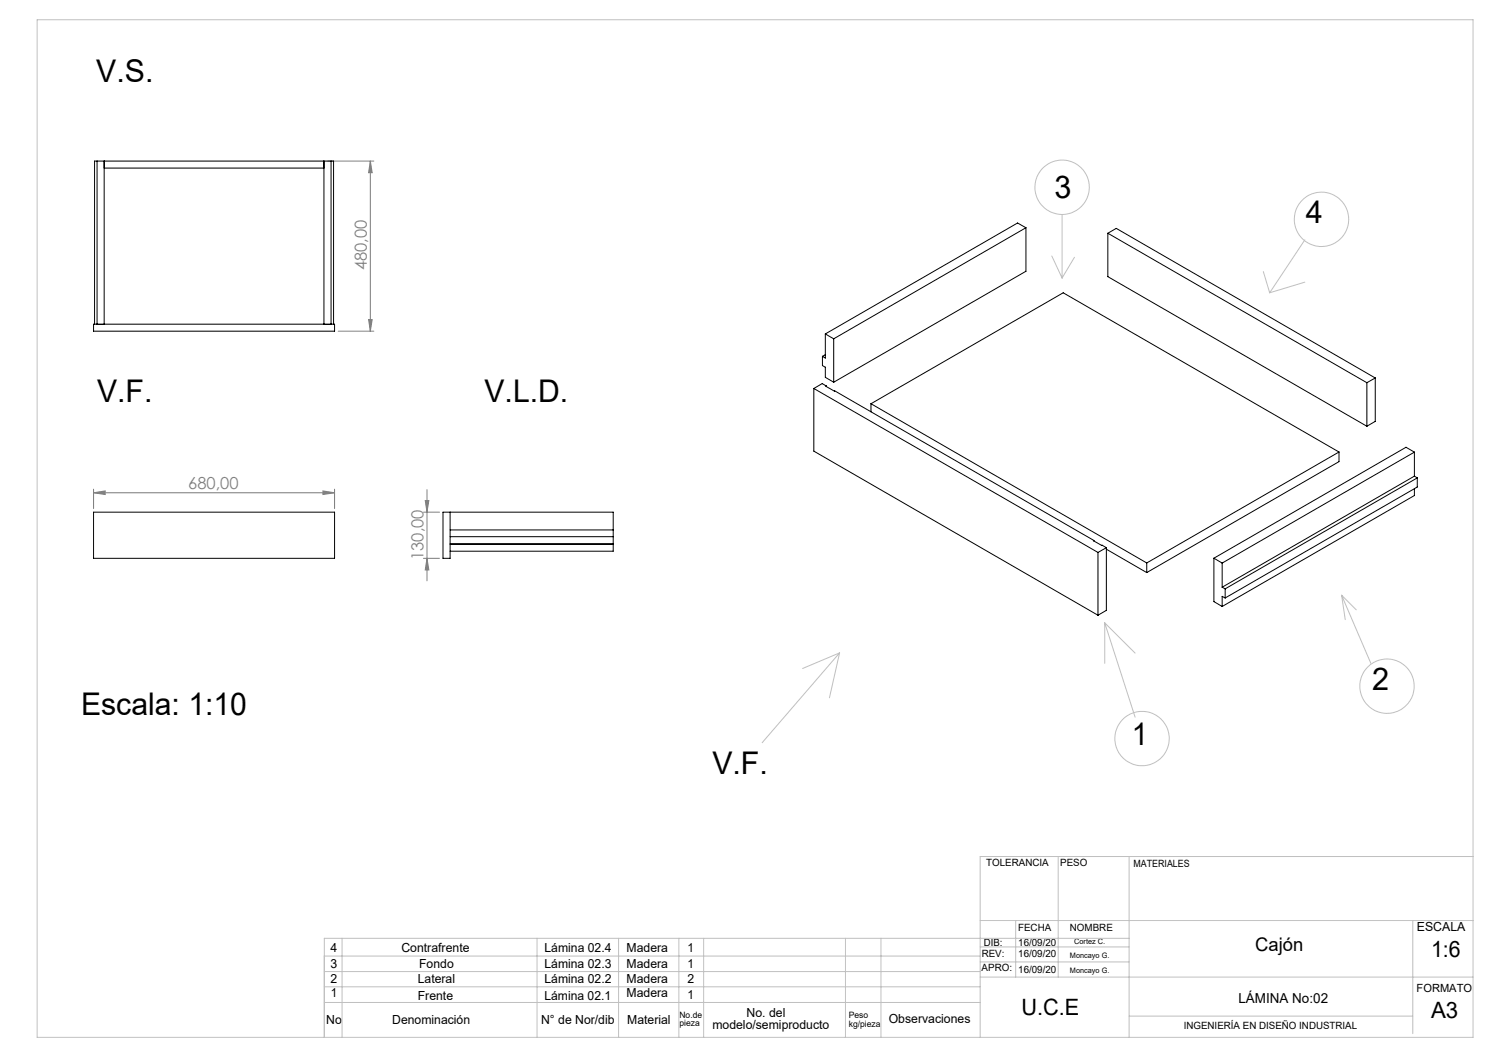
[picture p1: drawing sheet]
<svg xmlns="http://www.w3.org/2000/svg" width="420mm" height="297mm" viewBox="0 0 420 297" stroke-linecap="round" stroke-linejoin="round" font-family="sans-serif">
<g fill="none" stroke="#c0c0c0" stroke-width=".28">
<path d="M10.5 5.6h405v287h-405zM296.7 72.2l2.9 6.2M299.6 60.6v17.8M303.1 72.6l-3.5 5.8M356.3 76.6l1.8 6M368.1 79.6l-10 3M368.1 67.7l-10 14.9M311.6 175.7l8.6 26.6M311.6 175.7v11.4M311.6 175.7l8.6 8.5M378.4 167.9l8.3 19.2M378.4 167.9l1 6.9"/>
<path d="M378.4 167.9l4.2 4.1M236.8 184.1l-21.8 25.4M236.8 184.1l-2.8 12.7M236.8 184.1l-10.4 4.5M276.5 259.6h139M286.5 259.6v16M298.5 241.6v34M318.5 241.6v51M398.5 259.6v31.9M415.5 241.6h-139v51M91.5 278.3h185M91.5 274h185"/>
<path d="M91.5 269.7h185M96.5 264.7v27.9M151.5 264.7v27.9M174.5 264.7v27.9M191.5 264.7v27.9M198.5 264.7v27.9M238.5 264.7v27.9M248.5 264.7v27.9M276.5 267.1h42M276.5 271.3h42M276.5 275.6h139M318.5 264.7h-227v27.9"/>
<path d="M91.5 282.7h185M318.5 286.6h80"/>
<circle cx="299.6" cy="52.8" r="7.7"/>
<circle cx="372.8" cy="61.9" r="7.7"/>
<circle cx="391.2" cy="193.5" r="7.7"/>
<circle cx="322.1" cy="208.3" r="7.7"/>
</g>
<g fill="none" stroke="#808080" stroke-width=".28">
<path d="M92.4 45.4h13M104.5 45.4v48M104.5 45.4l.5 3.3h-1zM95.4 93.4h10M104 90.1h1l-.5 3.3zM26.4 139l3.3-.5v1zM26.4 138v5.5M26.4 139h68M91.1 138.5l3.3 .5-3.3 .5zM94.4 138v5.5M120.4 138.1v25.7M119.5 144.5h4.5"/>
<path d="M119.5 157.5h4.5M119.9 141.2h1.1l-.6 3.3zM120.4 157.5l.6 3.3h-1.1z"/>
</g>
<g fill="#808080">
<path d="M26.4 139l3.3-.5v1zM91.1 138.5l3.3 .5-3.3 .5z"/>
<path d="M119.9 141.2h1.1l-.6 3.3zM120.4 157.5l.6 3.3h-1.1z"/>
<path d="M104 90.1h1l-.5 3.3zM104.5 45.4l.5 3.3h-1z"/>
</g>
<g fill="none" stroke="#000" stroke-width=".28">
<path d="M27.4 45.4v46.1h2v-46.1M29.4 47.4h62M91.4 45.4v46.1h2v-46.1M289.4 64.2v12.3l-54.2 31.3M289.4 64.2l-54.2 31.4M289.4 64.2l-2.4-1.3-54.2 31.3M312.5 65.8l73.1 42.1M312.5 65.8l2.4-1.4 73 42.2M312.5 65.8v12.2l73.1 42.2M26.4 91.4h68v2h-68zM26.7 91.4v-46h67.4v46M232.8 94.2l2.4 1.4"/>
<path d="M232.8 94.2v6.8l-.8-.5M235.2 95.6v12.2M229.6 109.6l80.1 46.2M229.6 109.6v17.6l80.1 46.3M232 100.5v2.6l.8 .5v2.8l2.4 1.4M232.8 100l-.8 .5M233.1 108.9l-1.2-.7-2.3 1.4M233.1 108.9l-.1 .1 75.5 43.4M233.1 108.9v.1M245.7 113.9l77.8 44.9M245.7 113.9l54.2-31.3 77.8 44.9M245.7 113.9v2.3"/>
<path d="M385.6 107.9v12.3M387.9 106.6l-2.3 1.3M387.9 106.6v12.2l-2.3 1.4M377.7 127.5l-54.2 31.3M377.7 127.5v2.7l-54.2 31.3M399 127.5l-2.4-1.4-54.2 31.3M399 127.5l-54.3 31.3M399 127.5v6.8M399 137.9v1.9l-54.3 31.3M399 134.3l-54.3 31.3M399 134.3l.8 .5M399.8 134.8l-54.2 31.3"/>
<path d="M399.8 134.8v2.6l-54.2 31.3M26.4 144.5h68v13h-68zM127 144.5v13h-2v-13h48v11h-46M127 153.5h46M127 149.5h46M127 151.4h46M308.5 152.4l-.1 .1 3.7 2M308.5 152.4v.2M309.7 155.8v17.7M312.1 154.5l-2.4 1.3M312.1 154.5v17.7l-2.4 1.3M312.1 154.9l11.4 6.6"/>
<path d="M323.5 158.8v2.7M342.4 157.4v12.3l2.3 1.4M342.4 157.4l2.3 1.4M344.7 158.8v6.8M344.7 165.6l.9 .5M345.6 168.7l-.9-.5v2.9M345.6 166.1v2.6"/>
</g>
<g font-size="8.8">
<text x="27.1" y="23.1">V.S.</text>
<text x="297.5" y="56">3</text>
<text x="368.4" y="63">4</text>
<text x="27.4" y="113.5">V.F.</text>
<text x="136.7" y="113.5">V.L.D.</text>
<text x="387.1" y="194.7">2</text>
<text x="22.9" y="201.6">Escala: 1:10</text>
<text x="319.2" y="210">1</text>
<text x="200.9" y="218.3">V.F.</text>
</g>
<g font-size="6.3">
<text x="403.7" y="270">1:6</text>
<text x="288.1" y="286.2">U.C.E</text>
<text x="403.7" y="287.2">A3</text>
</g>
<text font-size="5.3" x="354.1" y="268.3">Cajón</text>
<g font-size="4.7" fill="#808080">
<text x="103.5" y="76.2" transform="rotate(-90 103.5 76.2)">480,00</text>
<text x="53.1" y="137.9">680,00</text>
<text x="119.5" y="157.9" transform="rotate(-90 119.5 157.9)">130,00</text>
</g>
<text font-size="3.9" x="349.3" y="282.9">LÁMINA No:02</text>
<g font-size="3.5">
<text x="399.6" y="262.6">ESCALA</text>
<text x="93.2" y="268.4">4</text>
<text x="113.2" y="268.4">Contrafrente</text>
<text x="153.6" y="268.4">Lámina 02.4</text>
<text x="176.7" y="268.4">Madera</text>
<text x="194" y="268.4">1</text>
<text x="93.2" y="272.9">3</text>
<text x="118.2" y="272.9">Fondo</text>
<text x="153.6" y="272.9">Lámina 02.3</text>
<text x="176.7" y="272.9">Madera</text>
<text x="194" y="272.9">1</text>
<text x="93.2" y="277.2">2</text>
<text x="93.3" y="281.3">1</text>
<text x="117.9" y="282">Frente</text>
<text x="117.9" y="277.2">Lateral</text>
<text x="153.6" y="282">Lámina 02.1</text>
<text x="153.6" y="277.2">Lámina 02.2</text>
<text x="176.7" y="277.2">Madera</text>
<text x="176.7" y="281.3">Madera</text>
<text x="194" y="281.7">1</text>
<text x="194" y="277.2">2</text>
<text x="210.6" y="286.7">No. del</text>
<text x="92" y="288.8">No</text>
<text x="110.6" y="288.8">Denominación</text>
<text x="152.6" y="288.8">N° de Nor/dib</text>
<text x="176.9" y="288.7">Material</text>
<text x="200.9" y="290.2">modelo/semiproducto</text>
<text x="250.7" y="288.7">Observaciones</text>
</g>
<text font-size="3.2" x="399.6" y="279.7">FORMATO</text>
<g font-size="2.8">
<text x="278.1" y="244.3">TOLERANCIA</text>
<text x="299.1" y="244.3">PESO</text>
<text x="319.7" y="244.6">MATERIALES</text>
<text x="287.2" y="262.7">FECHA</text>
<text x="301.8" y="262.7">NOMBRE</text>
<text x="277.5" y="266.9">DIB:</text>
<text x="287.2" y="266.9">16/09/20</text>
<text x="276.9" y="273.8">APRO:</text>
<text x="276.9" y="270.1">REV:</text>
<text x="287.2" y="270.1">16/09/20</text>
<text x="287.2" y="274.4">16/09/20</text>
<text x="333.9" y="290.3">INGENIERÍA EN DISEÑO INDUSTRIAL</text>
</g>
<g font-size="2.5">
<text x="191.7" y="287.1">No.de</text>
<text x="239.4" y="287.2">Peso</text>
<text x="191.7" y="289.5">pieza</text>
<text x="239.4" y="289.7">kg/pieza</text>
</g>
<g font-size="2.1">
<text x="303" y="266.4">Cortez C.</text>
<text x="301.8" y="270.1">Moncayo G.</text>
<text x="301.8" y="274.4">Moncayo G.</text>
</g>
</svg>
